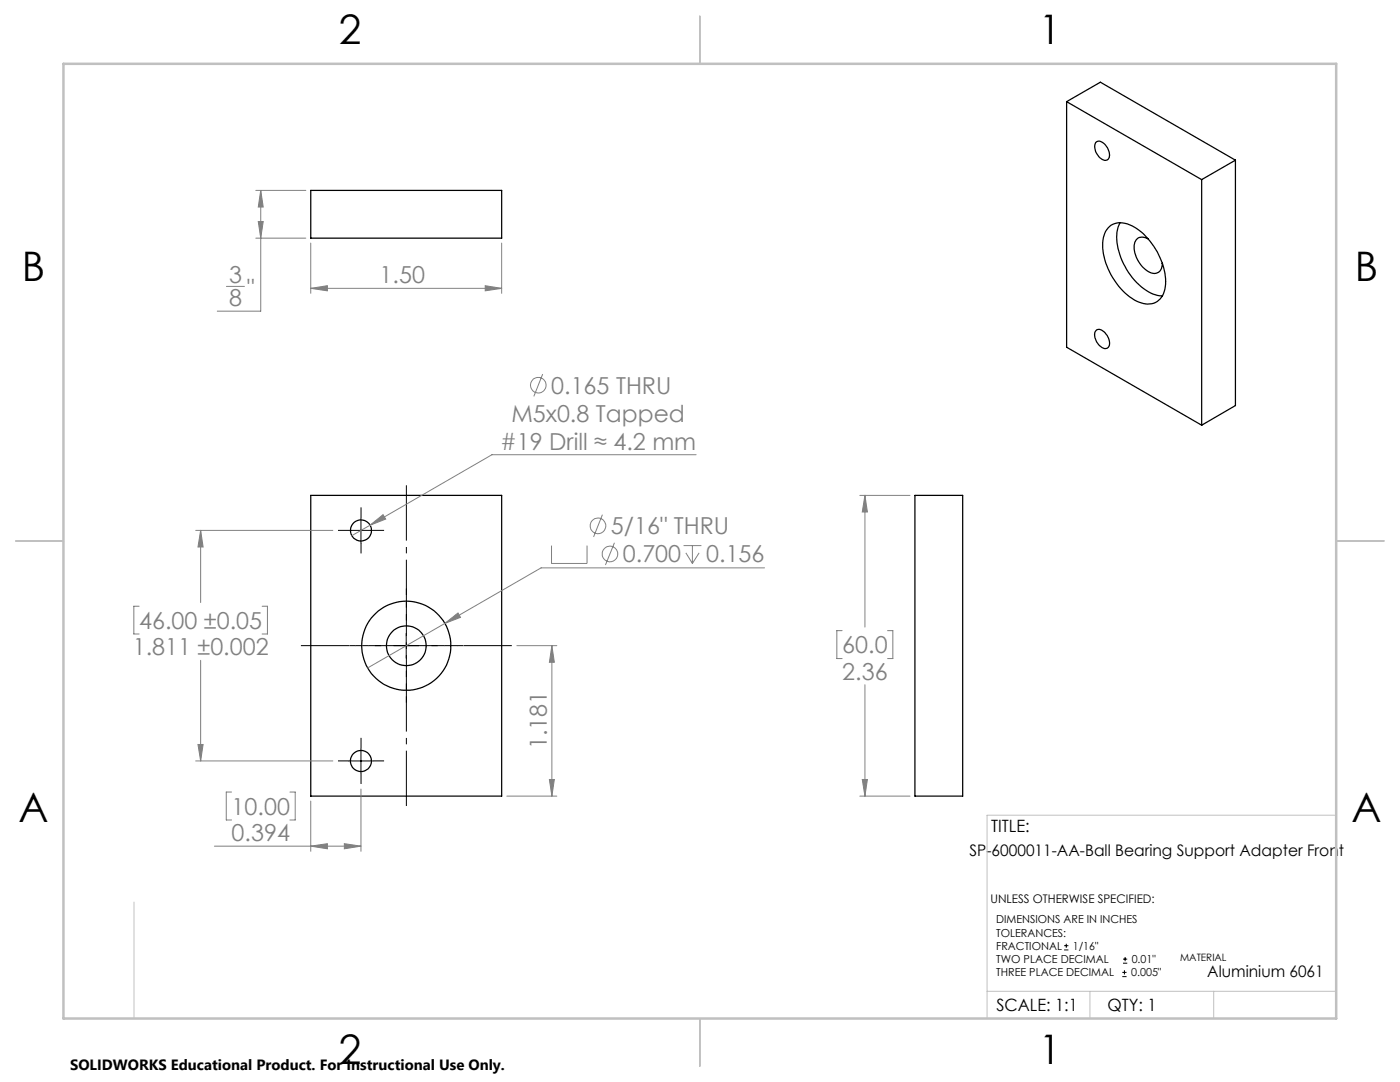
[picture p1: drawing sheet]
<svg xmlns="http://www.w3.org/2000/svg" width="279mm" height="216mm" viewBox="0 0 279 216" stroke-linecap="round" stroke-linejoin="round" font-family="sans-serif">
<g fill="none" stroke="#000" stroke-width=".25">
<path d="M62 38h38.1v9.5h-38.1zM212.9 20.3l26.9 15.5M212.9 20.3l6.7-3.9 27 15.6M212.9 20.3v49l26.9 15.5M218.7 28.5a1.14 1.14 0 0 1 1.8 .3 2.53 2.53 0 0 1 .7 3 1.56 1.56 0 0 1-2.2-1 2.47 2.47 0 0 1-.3-2.3zM239.8 35.8v49M246.6 32l-6.8 3.8M246.6 32v48.9l-6.8 3.9M221.4 45.2a4.2 4.2 0 0 1 4.9 .1 13.4 13.4 0 0 1 6.3 11.9 3.5 3.5 0 0 1-5.3 3.1 13.3 13.3 0 0 1-7.2-12.4l.6-1.8zM223.5 44.4a8.3 8.3 0 0 0 .2 7 12 12 0 0 0 7.3 7.5l1 .2M229.2 47.7a1.71 1.71 0 0 0-2-.2 1.71 1.71 0 0 0-.9 1.8 5.8 5.8 0 0 0 3.8 5.2 1.66 1.66 0 0 0 1.9-2M218.7 66a1.38 1.38 0 0 1 2 .7 1.96 1.96 0 0 1 .2 2.8 2.08 2.08 0 0 1-2.2-1.6 1.77 1.77 0 0 1 0-1.9z"/>
<path d="M62 98.8h38.1v60.1h-38.1zM182.6 98.8h9.5v60.1h-9.5z"/>
<circle cx="72" cy="105.8" r="2.09"/>
<circle cx="81.1" cy="128.9" r="8.9"/>
<circle cx="81.1" cy="128.9" r="4"/>
<circle cx="72" cy="151.8" r="2.11"/>
</g>
<g fill="none" stroke="#808080" stroke-width=".2">
<path d="M51 38h10M52 38l.5 3.3h-1zM52 38v24.1h-8.6M45.2 57.2h3.6M51 47.5h10M51.5 44.2h1l-.5 3.3zM62 57.5l3.3-.5v1zM62 48.5v10M62 57.5h38.1M96.8 57l3.3 .5-3.3 .5zM100.1 48.5v10M108.3 74.6l-1.8 4.5"/>
<path d="M138.9 90.7h-40.7l-24.4 14.1M171.6 98.8h10M172.6 98.8l.5 3.4h-1zM172.6 98.8v26.3M39.1 105.8h27.3M40 105.8l.5 3.3h-1zM40 105.8v14.4M73.8 104.8l2.6-2.1 .6 .9zM73.8 104.8l-3.6 2.1M110.1 108.9v3.5h7.1v-3.5M120.2 102.7l-1.7 4.4M122.6 108.3l-1.8 4.4"/>
<path d="M136.4 108.9h3.6M136.9 110.3l1.3 2.1M138.2 108.9v3.5M139.5 110.3l-1.3 2.1M152.6 113.3h-44.6l-19.2 11.1M27.8 121h-1.1v5.5h1.1M40 131.8v20M52.3 121h1.1v5.5h-1.1M88.8 124.4l2.6-2.1 .5 .9zM88.8 124.4l-15.4 8.9M103.2 128.8h7.9M110.1 128.8l.5 3.4h-1z"/>
<path d="M110.1 128.8v30.1M168.1 125.8h-1.1v5.6h1.1M172.6 136.6v22.3M177.1 125.8h1.1v5.6h-1.1M39.1 151.8h27.3M39.5 148.6h1l-.5 3.2zM46.2 158h-1v5.6h1M57.9 158h1v5.6h-1M62 159.8v10.1M72 157.4v12.5M101.1 158.9h10M109.6 155.5h1l-.5 3.4z"/>
<path d="M171.6 158.9h10M172.1 155.5h1l-.5 3.4zM42.8 168.8h29.2M62 168.8l3.3-.5v1.1zM68.7 168.3l3.3 .5-3.3 .6z"/>
<circle cx="107.4" cy="76.9" r="1.55"/>
<circle cx="119.3" cy="104.9" r="1.56"/>
<circle cx="121.7" cy="110.5" r="1.56"/>
</g>
<g fill="none" stroke="#000" stroke-width=".2">
<path d="M69.5 105.8h5M72 103.4v4.9M78.6 128.8h5M81.1 126.4v4.9M69.5 151.8h5M72 149.4v4.9M212.4 189.5h.8M212.4 188.7h.8M212.8 188.3v.8M224 194.9h.8M224 194h.8M224.1 192.2h.9"/>
<path d="M224.1 191.4h.9M224.4 193.6v.9M224.5 191v.8"/>
</g>
<path d="M60.1 128.8h42.1" fill="none" stroke="#000" stroke-width=".2" stroke-dasharray="15.2 1.3 1.3 1.3" stroke-dashoffset="5.6" stroke-linecap="butt"/>
<path d="M81.1 160.8v-64" fill="none" stroke="#000" stroke-width=".2" stroke-dasharray="15.2 1.3 1.3 1.3" stroke-dashoffset="4.2" stroke-linecap="butt"/>
<path d="M76.1 128.8h-6.4M81.1 123.8v-6.4M81.1 133.8v6.4M86.1 128.8h6.4" fill="none" stroke="#000" stroke-width=".2" stroke-dasharray="15.2 1.3 1.3 1.3" stroke-dashoffset="14" stroke-linecap="butt"/>
<path d="M69.6 105.8h-2.1M72.1 103.3v-2.1M72.1 108.3v2.1M74.6 105.8h2.1M69.6 151.8h-2.1M72.1 149.3v-2.1M72.1 154.3v2.1M74.6 151.8h2.1" fill="none" stroke="#000" stroke-width=".2" stroke-dasharray="15.2 1.3 1.3 1.3" stroke-linecap="butt"/>
<path d="M26.7 180v23.2M266.7 162.7h-69.7v40.5M197 197.8h69.7M217.5 197.8v5.4M242.2 197.8v5.4" fill="none" stroke="#c0c0c0" stroke-width=".2"/>
<path d="M139.7 3.2v9.5M3.1 107.9h9.6M266.7 107.9h9.5M139.7 203.2v9.6" fill="none" stroke="#c0c0c0" stroke-width=".25"/>
<path d="M12.7 12.7h254v190.5h-254z" fill="none" stroke="#c0c0c0" stroke-width=".5"/>
<g fill="#808080">
<path d="M68.7 168.3l3.3 .5-3.3 .6zM62 168.8l3.3-.5v1.1z"/>
<path d="M88.8 124.4l3.1-1.2-.5-.9zM73.8 104.8l3.2-1.2-.6-.9zM40 105.8l.5 3.3h-1zM39.5 148.6h1l-.5 3.2zM172.6 98.8l.5 3.4h-1zM172.1 155.5h1l-.5 3.4zM52 38l.5 3.3h-1zM51.5 44.2h1l-.5 3.3zM62 57.5l3.3-.5v1zM96.8 57l3.3 .5-3.3 .5z"/>
<path d="M109.6 155.5h1l-.5 3.4zM110.1 128.8l.5 3.4h-1z"/>
</g>
<g font-size="8.1">
<text x="67.6" y="8.9">2</text>
<text x="207.3" y="8.9">1</text>
<text x="4.4" y="56.1">B</text>
<text x="270.4" y="56.1">B</text>
<text x="3.7" y="164.1">A</text>
<text x="269.7" y="164.1">A</text>
<text x="67.6" y="212.4">2</text>
<text x="207.3" y="212.4">1</text>
</g>
<g font-size="4.7" fill="#808080">
<text x="45.7" y="56.4">3</text>
<text x="49.3" y="59">&quot;</text>
<text x="75.8" y="56.5">1.50</text>
<text x="45.7" y="61.1">8</text>
<text x="110" y="78.6">0.165 THRU</text>
<text x="99.8" y="89.7">#19 Drill ≈ 4.2 mm</text>
<text x="102" y="84.2">M5x0.8 Tapped</text>
<text x="121.9" y="106.6">5/16&quot; THRU</text>
<text x="124.3" y="112.2">0.700</text>
<text x="141" y="112.2">0.156</text>
<text x="27.8" y="125.5">46.00 ±0.05</text>
<text x="26.5" y="130.7">1.811 ±0.002</text>
<text x="168.1" y="130.4">60.0</text>
<text x="168.1" y="135.6">2.36</text>
<text x="109.1" y="149.5" transform="rotate(-90 109.1 149.5)">1.181</text>
<text x="46.2" y="162.6">10.00</text>
<text x="46.2" y="167.8">0.394</text>
</g>
<g font-size="3.4">
<text x="197.8" y="166">TITLE:</text>
<text x="198.8" y="201.7">SCALE: 1:1</text>
<text x="221" y="201.7">QTY: 1</text>
</g>
<g font-size="3.2">
<text x="193.5" y="170.8">SP-6000011-AA-Ball Bearing Support Adapter Front</text>
<text x="240.9" y="194.9">Aluminium 6061</text>
</g>
<text font-size="3" x="14" y="213.5">SOLIDWORKS Educational Product. For Instructional Use Only.</text>
<text font-size="2.4" x="197.7" y="180.3">UNLESS OTHERWISE SPECIFIED:</text>
<g font-size="2.2">
<text x="198.8" y="184.2">DIMENSIONS ARE IN INCHES</text>
<text x="198.8" y="186.9">TOLERANCES:</text>
<text x="198.8" y="189.5">FRACTIONAL</text>
<text x="214.1" y="189.5">1/16&quot;</text>
<text x="198.8" y="194.8">THREE PLACE DECIMAL</text>
<text x="198.8" y="192.2">TWO PLACE DECIMAL</text>
<text x="225.7" y="194.8">0.005&quot;</text>
<text x="225.9" y="192.2">0.01&quot;</text>
</g>
<text font-size="2" x="235.5" y="191.7">MATERIAL</text>
</svg>
